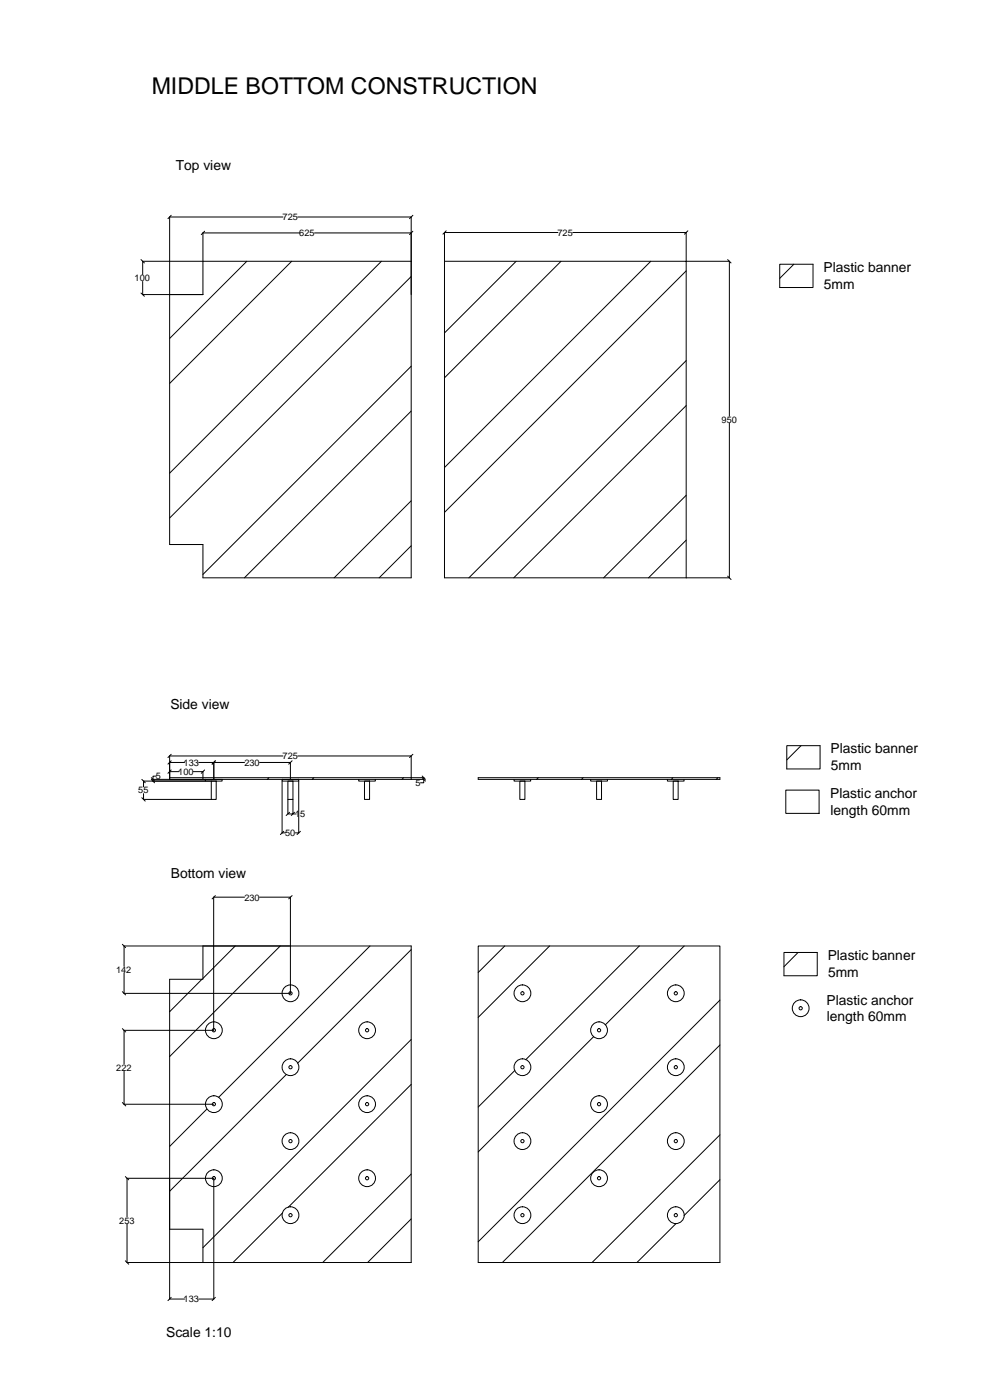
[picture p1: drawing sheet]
<svg xmlns="http://www.w3.org/2000/svg" width="297mm" height="420mm" viewBox="0 0 297 420" stroke-linecap="round" stroke-linejoin="round" font-family="sans-serif">
<!-- layer: 0 -->
<g fill="none" stroke="#000" stroke-width=".3">
<path d="M42.3 77.9l1 1M51.4 64.6l-1 1M60.9 69.9v18.5M60.9 69.9h29M61.4 69.4l-1 1M74.1 78.4l-23.2 23.2M84.9 65.1h-34v23.3M87.5 78.4l-36.6 36.7M89.3 65.1h34.1v108.3h-62.5v-10h-10v-75h10M94.4 69.9h29M114.4 78.4l-63.5 63.6M123.4 78.4h-80.6v4"/>
<path d="M123.9 69.4l-1 1M123.9 64.6l-1 1M133.9 69.3l-1 1M154.9 78.4l-21.5 21.5M167.4 69.8l-34-.1v8.7M168.3 78.4l-34.9 35M171.8 69.8l34.1-.1v8.7h13M195.3 78.4l-61.9 61.9M206.4 69.3l-1 1M218.3 77.9l1 1M218.8 78.4v46.5M233.9 79.3h10v7h-10z"/>
<path d="M238.2 79.3l-4.3 4.2M42.3 87.9l1 1M42.8 84.5v3.9h18.1M123.4 83l-72.5 72.5M205.9 81.3l-72.5 72.5M123.4 109.9l-62.5 62.5M205.9 108.2l-65.2 65.2M123.4 123.4l-50.1 50M205.9 121.7l-51.8 51.7M218.8 127v46.4M123.4 150.3l-23.1 23.1M205.9 148.6l-24.8 24.8"/>
<path d="M123.4 163.8l-9.6 9.6M205.9 173.4v-95h-72.5v95h85.5M205.9 162.1l-11.3 11.3M218.3 172.9l1 1M42.6 239.4l1 1M42.6 233.9l1 1M43.1 238.2v1.7h20.3M45.4 233.9l1 1M45.4 233.4l1 1M45.9 233.9h81.3M46.9 232.9h-1v1.5M50.9 226.8v7.1"/>
<path d="M50.9 233.4h76.3M50.9 231.6h2.9M50.9 226.9h34M50.9 228.8h4.5M51.4 231.1l-1 1M51.4 226.4l-1 .9M51.4 228.3l-1 1M58 231.6h2.9v2.3M59.6 228.8h13.8M61.4 231.1l-1 1M61.6 233.9v.5h5v-.5M63.4 234.4h-20.3v1.7"/>
<path d="M64.1 228.8v5.1M64.6 228.3l-1 1M77.9 228.8h9.2v5.1M80.7 233.4l-.5 .5M84.6 233.9v.5h5v-.5M84.6 234.4v15.6M86.4 239.9v4.4h1.5v-4.4M87.6 228.3l-1 1M89.3 226.9h34.1M89.6 234.4v15.6M94.2 233.4l-.5 .5M107.6 233.9v.5h5v-.5"/>
<path d="M121.1 233.4l-.5 .5M123.4 226.8v7.1M123.9 226.4l-1 .9M126.7 232.9l.9 1M126.7 233.4l.9 1M127.1 233.4v1.5h-.9M143.5 233.4h72.5v.5h-72.5zM154.2 233.9v.5h5v-.5M161.5 233.4l-.5 .5M175 233.4l-.5 .5M177.2 233.9v.5h5.1v-.5M200.3 233.9v.5h4.9v-.5"/>
<path d="M201.9 233.4l-.5 .5M215.4 233.4l-.5 .5M235.8 237.1h10v7h-10zM236.1 223.8h10v7h-10zM240.3 223.8l-4.2 4.3M84.6 250h1.1M85.1 249.5l-1 1M86.9 243.8l-1 .9M87.9 244.3h1M88.4 243.8l-1 .9M88.6 250h1M90.1 249.5l-1 1"/>
<path d="M64.6 268.8l-1 1M73.4 269.3h-9.3v39.9h-26.9v10.1M77.9 269.3h9.2v28.8h-49.9v-6.1M87.6 268.8l-1 1M36.7 283.4l1 1M36.7 297.6l1 1M37.2 290v-6.1h86.2v95h-85.3v-11.6M60.6 293.9l-9.7 9.7M60.9 283.9v10h-10v96h4.5M70.6 283.9l-9.7 9.7M84.1 283.9l-33.2 33.2M111 283.9l-45.5 45.5"/>
<path d="M123.4 285l-34.1 34.1M143.5 283.9h72.5v95h-72.5zM151.4 283.9l-7.9 8M164.9 283.9l-21.4 21.4M191.8 283.9l-34.1 34.1M205.3 283.9l-23.7 23.7M235.2 285.8h10v7h-10zM239.5 285.8l-4.3 4.3M36.7 308.7l1 1M123.4 312l-62.5 62.5M178.1 311.1l-34.6 34.6M216 300.2l-72.5 72.5"/>
<path d="M216 313.6l-65.3 65.3M36.7 330.9l1 1M37.2 321.3v10.1h26.9M62.1 332.8l-11.2 11.3M85.9 322.5l-35 35M123.4 325.4l-36.9 36.9M154.4 321.3l-10.9 10.9M37.6 353.1l1 1M123.4 352.4l-26.6 26.5M216 340.6l-38.4 38.3M216 354l-10.8 10.8M37.6 378.4l1 1"/>
<path d="M38.1 365.2v-11.6h26v36.3h-4.5M50.9 368.9h10v10M84.7 364.1l-14.8 14.8M123.4 365.8l-13.1 13.1M202.8 367.2l-11.7 11.7M51.4 389.4l-1 .9M64.6 389.4l-1 .9"/>
<circle cx="87.2" cy="298.1" r="2.52"/>
<circle cx="87.2" cy="298.1" r=".49"/>
<circle cx="156.8" cy="298.1" r="2.52"/>
<circle cx="156.8" cy="298.1" r=".49"/>
<circle cx="202.8" cy="298.1" r="2.52"/>
<circle cx="202.8" cy="298.1" r=".49"/>
<circle cx="64.2" cy="309.2" r="2.52"/>
<circle cx="64.2" cy="309.2" r=".49"/>
<circle cx="110.1" cy="309.2" r="2.52"/>
<circle cx="110.1" cy="309.2" r=".49"/>
<circle cx="179.7" cy="309.2" r="2.52"/>
<circle cx="179.7" cy="309.2" r=".49"/>
<circle cx="240.2" cy="302.6" r="2.52"/>
<circle cx="240.2" cy="302.6" r=".49"/>
<circle cx="64.2" cy="331.4" r="2.52"/>
<circle cx="64.2" cy="331.4" r=".49"/>
<circle cx="87.2" cy="320.3" r="2.52"/>
<circle cx="87.2" cy="320.3" r=".49"/>
<circle cx="110.1" cy="331.4" r="2.52"/>
<circle cx="110.1" cy="331.4" r=".49"/>
<circle cx="156.8" cy="320.3" r="2.52"/>
<circle cx="156.8" cy="320.3" r=".49"/>
<circle cx="179.7" cy="331.4" r="2.52"/>
<circle cx="179.7" cy="331.4" r=".49"/>
<circle cx="202.8" cy="320.3" r="2.52"/>
<circle cx="202.8" cy="320.3" r=".49"/>
<circle cx="64.2" cy="353.6" r="2.52"/>
<circle cx="64.2" cy="353.6" r=".49"/>
<circle cx="87.2" cy="342.5" r="2.52"/>
<circle cx="87.2" cy="342.5" r=".49"/>
<circle cx="110.1" cy="353.6" r="2.52"/>
<circle cx="110.1" cy="353.6" r=".49"/>
<circle cx="156.8" cy="342.5" r="2.52"/>
<circle cx="156.8" cy="342.5" r=".49"/>
<circle cx="179.7" cy="353.6" r="2.52"/>
<circle cx="179.7" cy="353.6" r=".49"/>
<circle cx="202.8" cy="342.5" r="2.52"/>
<circle cx="202.8" cy="342.5" r=".49"/>
<circle cx="87.2" cy="364.7" r="2.52"/>
<circle cx="87.2" cy="364.7" r=".49"/>
<circle cx="156.8" cy="364.7" r="2.52"/>
<circle cx="156.8" cy="364.7" r=".49"/>
<circle cx="202.8" cy="364.7" r="2.52"/>
<circle cx="202.8" cy="364.7" r=".49"/>
</g>
<!-- layer: koty -->
<path d="M63.4 234.4h1.5v5.5h-1.5zM86.4 234.4h1.5v5.5h-1.5zM109.4 234.4h1.5v5.5h-1.5zM156 234.4h1.5v5.5h-1.5zM179 234.4h1.5v5.5h-1.5zM202 234.4h1.5v5.5h-1.5z" fill="none" stroke="#000" stroke-width=".3"/>
<text font-size="6.9" x="45.5" y="28.1">MIDDLE BOTTOM CONSTRUCTION</text>
<g font-size="4.1">
<text x="52.7" y="51.1">Top view</text>
<text x="247.1" y="81.6">Plastic banner</text>
<text x="247.2" y="86.6">5mm</text>
<text x="51.1" y="212.7">Side view</text>
<text x="249.2" y="226.1">Plastic banner</text>
<text x="249.3" y="231.1">5mm</text>
<text x="249.1" y="239.5">Plastic anchor</text>
<text x="249.1" y="244.5">length 60mm</text>
<text x="51.3" y="263.4">Bottom view</text>
<text x="248.3" y="288.1">Plastic banner</text>
<text x="248.5" y="293.1">5mm</text>
<text x="248" y="301.5">Plastic anchor</text>
<text x="248" y="306.5">length 60mm</text>
<text x="49.8" y="401.2">Scale 1:10</text>
</g>
<g font-size="2.8">
<text x="84.8" y="66.1">725</text>
<text x="89.8" y="70.9">625</text>
<text x="167.3" y="70.8">725</text>
<text x="40.4" y="84.4">100</text>
<text x="216.5" y="126.9">950</text>
<text x="84.8" y="227.9">725</text>
<text x="46.8" y="233.9">5</text>
<text x="53.5" y="232.6">100</text>
<text x="55.1" y="229.8">133</text>
<text x="73.3" y="229.8">230</text>
<text x="41.5" y="238.1">55</text>
<text x="124.7" y="235.9">5</text>
<text x="88.6" y="245.3">15</text>
<text x="85.6" y="251">50</text>
<text x="73.3" y="270.3">230</text>
<text x="34.8" y="292">142</text>
<text x="34.9" y="321.3">222</text>
<text x="35.8" y="367.3">253</text>
<text x="55.1" y="390.8">133</text>
</g>
</svg>
